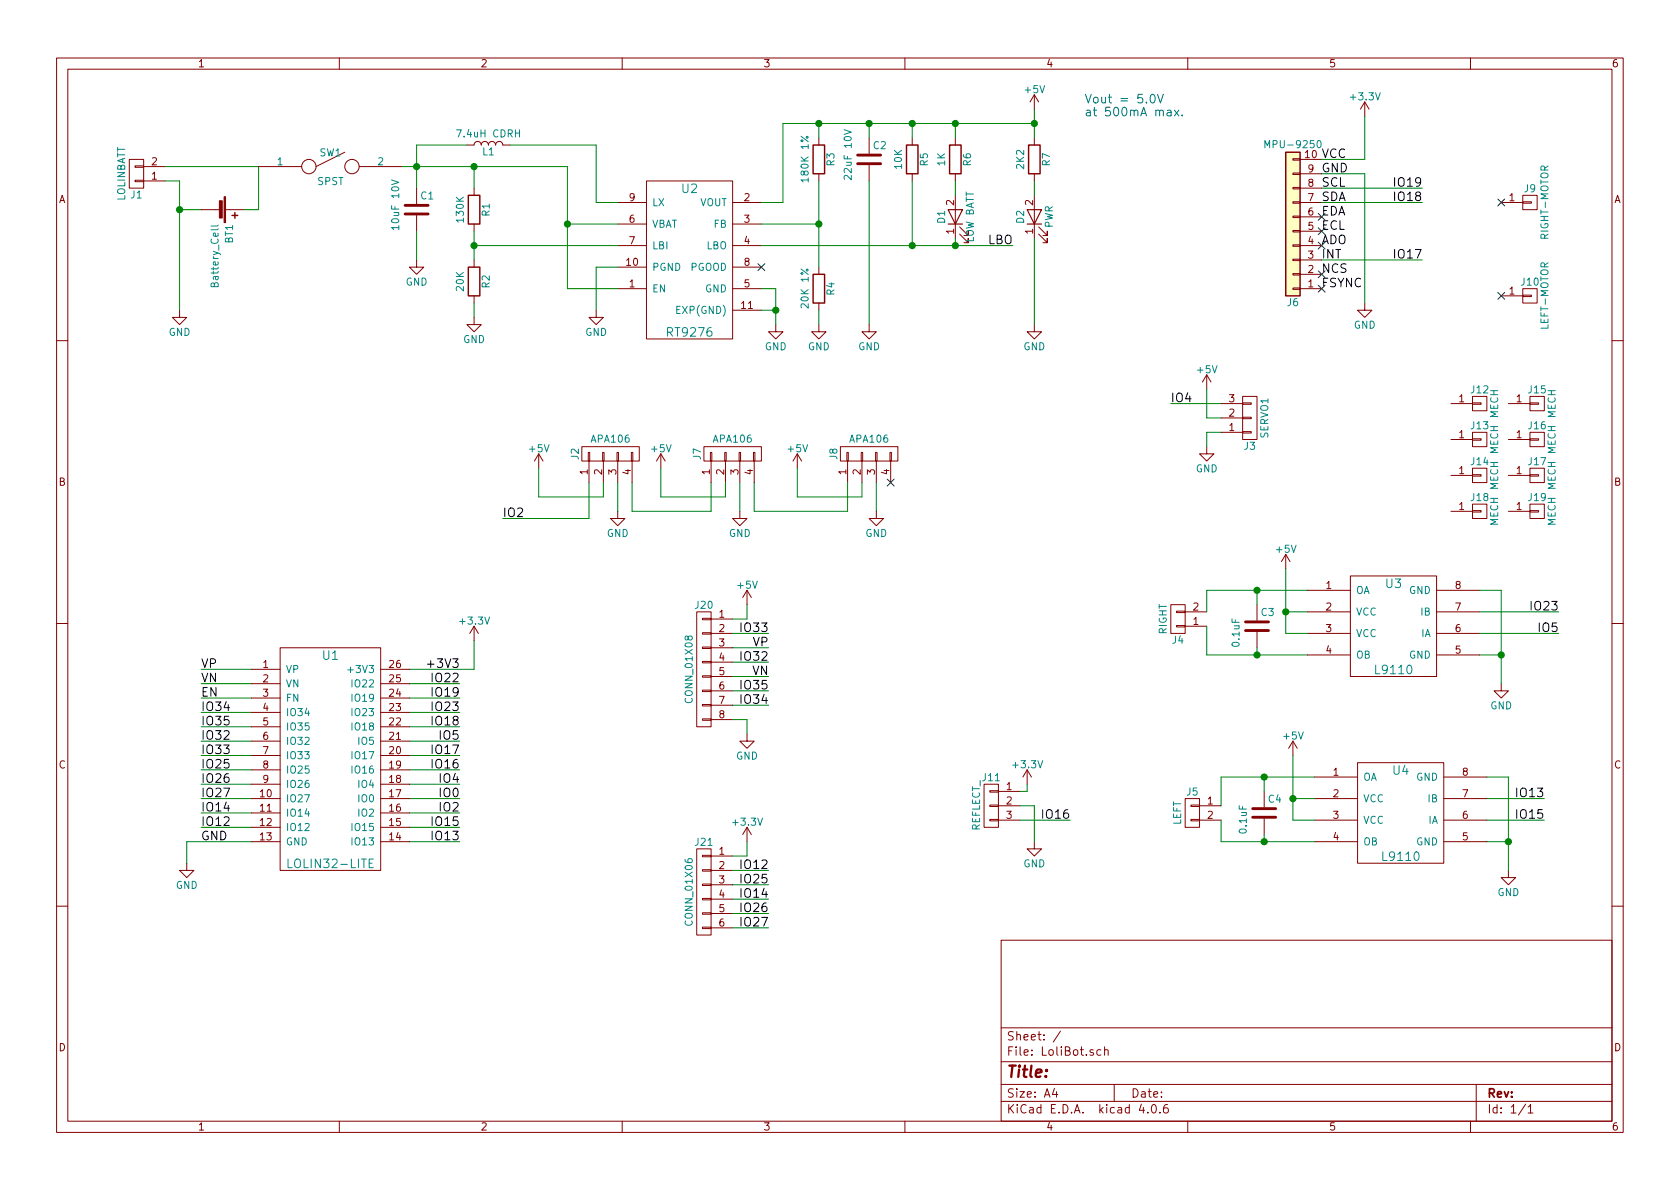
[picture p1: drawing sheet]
EESchema Schematic File Version 2
LIBS:power
LIBS:device
LIBS:transistors
LIBS:conn
LIBS:linear
LIBS:regul
LIBS:74xx
LIBS:cmos4000
LIBS:adc-dac
LIBS:memory
LIBS:xilinx
LIBS:microcontrollers
LIBS:dsp
LIBS:microchip
LIBS:analog_switches
LIBS:motorola
LIBS:texas
LIBS:intel
LIBS:audio
LIBS:interface
LIBS:digital-audio
LIBS:philips
LIBS:display
LIBS:cypress
LIBS:siliconi
LIBS:opto
LIBS:atmel
LIBS:contrib
LIBS:valves
LIBS:spst
LIBS:rt9276
LIBS:l9110
LIBS:lolin32-lite
LIBS:LoliBot-cache
EELAYER 25 0
EELAYER END
$Descr A4 11693 8268
encoding utf-8
Sheet 1 1
Title ""
Date ""
Rev ""
Comp ""
Comment1 ""
Comment2 ""
Comment3 ""
Comment4 ""
$EndDescr
$Comp
L CONN_01X02 J1
U 1 1
P 950 1200
F 0 "J1" H 950 1350 50  0000 C CNN
F 1 "LOLINBATT" V 1050 1200 50  0000 C CNN
F 2 "Pin_Headers:Pin_Header_Straight_1x02_Pitch2.54mm" H 950 1200 50  0001 C CNN
F 3 "" H 950 1200 50  0001 C CNN
	1    950  1200
	-1   0    0    1   
$EndComp
$Comp
L Battery_Cell BT1
U 1 1
P 1500 1450
F 0 "BT1" H 1600 1550 50  0000 L CNN
F 1 "Battery_Cell" H 1600 1450 50  0000 L CNN
F 2 "libs:BH-18650" V 1500 1510 50  0001 C CNN
F 3 "" V 1500 1510 50  0001 C CNN
	1    1500 1450
	0    1    1    0   
$EndComp
$Comp
L GND #PWR01
U 1 1
P 1250 2150
F 0 "#PWR01" H 1250 1900 50  0001 C CNN
F 1 "GND" H 1250 2000 50  0000 C CNN
F 2 "" H 1250 2150 50  0001 C CNN
F 3 "" H 1250 2150 50  0001 C CNN
	1    1250 2150
	1    0    0    -1  
$EndComp
Wire Wire Line
	1150 1250 1250 1250
Wire Wire Line
	1250 1250 1250 2150
Wire Wire Line
	1400 1450 1250 1450
Connection ~ 1250 1450
Wire Wire Line
	1150 1150 1800 1150
Wire Wire Line
	1800 1150 1800 1450
Wire Wire Line
	1800 1450 1700 1450
$Comp
L SPST SW1
U 1 1
P 2300 1150
F 0 "SW1" H 2300 1250 50  0000 C CNN
F 1 "SPST" H 2300 1050 50  0000 C CNN
F 2 "libs:SS12D00" H 2300 1150 50  0001 C CNN
F 3 "" H 2300 1150 50  0000 C CNN
	1    2300 1150
	1    0    0    -1  
$EndComp
$Comp
L C C1
U 1 1
P 2900 1450
F 0 "C1" H 2925 1550 50  0000 L CNN
F 1 "10uF 10V" V 2750 1300 50  0000 L CNN
F 2 "Capacitors_SMD:C_1210_HandSoldering" H 2938 1300 50  0001 C CNN
F 3 "" H 2900 1450 50  0001 C CNN
	1    2900 1450
	1    0    0    -1  
$EndComp
$Comp
L L L1
U 1 1
P 3400 1000
F 0 "L1" V 3350 1000 50  0000 C CNN
F 1 "7.4uH CDRH" V 3475 1000 50  0000 C CNN
F 2 "Choke_SMD:Choke_SMD_7.3x7.3_H3.5" H 3400 1000 50  0001 C CNN
F 3 "" H 3400 1000 50  0001 C CNN
	1    3400 1000
	0    -1   -1   0   
$EndComp
Wire Wire Line
	2800 1150 3950 1150
Wire Wire Line
	2900 1000 2900 1300
$Comp
L R R1
U 1 1
P 3300 1450
F 0 "R1" V 3380 1450 50  0000 C CNN
F 1 "130K" V 3200 1450 50  0000 C CNN
F 2 "Resistors_SMD:R_0805_HandSoldering" V 3230 1450 50  0001 C CNN
F 3 "" H 3300 1450 50  0001 C CNN
	1    3300 1450
	1    0    0    -1  
$EndComp
$Comp
L R R2
U 1 1
P 3300 1950
F 0 "R2" V 3380 1950 50  0000 C CNN
F 1 "20K" V 3200 1950 50  0000 C CNN
F 2 "Resistors_SMD:R_0805_HandSoldering" V 3230 1950 50  0001 C CNN
F 3 "" H 3300 1950 50  0001 C CNN
	1    3300 1950
	1    0    0    -1  
$EndComp
$Comp
L GND #PWR02
U 1 1
P 2900 1800
F 0 "#PWR02" H 2900 1550 50  0001 C CNN
F 1 "GND" H 2900 1650 50  0000 C CNN
F 2 "" H 2900 1800 50  0001 C CNN
F 3 "" H 2900 1800 50  0001 C CNN
	1    2900 1800
	1    0    0    -1  
$EndComp
Wire Wire Line
	2900 1800 2900 1600
Wire Wire Line
	3300 1150 3300 1300
Connection ~ 2900 1150
Wire Wire Line
	3300 1600 3300 1800
Wire Wire Line
	3300 2100 3300 2200
$Comp
L GND #PWR03
U 1 1
P 3300 2200
F 0 "#PWR03" H 3300 1950 50  0001 C CNN
F 1 "GND" H 3300 2050 50  0000 C CNN
F 2 "" H 3300 2200 50  0001 C CNN
F 3 "" H 3300 2200 50  0001 C CNN
	1    3300 2200
	1    0    0    -1  
$EndComp
Wire Wire Line
	2900 1000 3250 1000
NoConn ~ 5300 1850
$Comp
L GND #PWR04
U 1 1
P 5400 2250
F 0 "#PWR04" H 5400 2000 50  0001 C CNN
F 1 "GND" H 5400 2100 50  0000 C CNN
F 2 "" H 5400 2250 50  0001 C CNN
F 3 "" H 5400 2250 50  0001 C CNN
	1    5400 2250
	1    0    0    -1  
$EndComp
$Comp
L GND #PWR05
U 1 1
P 4150 2150
F 0 "#PWR05" H 4150 1900 50  0001 C CNN
F 1 "GND" H 4150 2000 50  0000 C CNN
F 2 "" H 4150 2150 50  0001 C CNN
F 3 "" H 4150 2150 50  0001 C CNN
	1    4150 2150
	1    0    0    -1  
$EndComp
$Comp
L RT9276 U2
U 1 1
P 4800 1800
F 0 "U2" H 4800 2300 60  0000 C CNN
F 1 "RT9276" H 4800 1300 60  0000 C CNN
F 2 "Housings_DFN_QFN:DFN-10-1EP_3x3mm_Pitch0.5mm" H 4750 1750 60  0001 C CNN
F 3 "" H 4750 1750 60  0001 C CNN
	1    4800 1800
	1    0    0    -1  
$EndComp
Wire Wire Line
	5300 2150 5400 2150
Wire Wire Line
	5400 2000 5400 2250
Wire Wire Line
	5300 2000 5400 2000
Connection ~ 5400 2150
Wire Wire Line
	3550 1000 4150 1000
Connection ~ 3300 1150
Wire Wire Line
	3300 1700 4300 1700
Connection ~ 3300 1700
Wire Wire Line
	4150 2150 4150 1850
Wire Wire Line
	4150 1850 4300 1850
Wire Wire Line
	3950 2000 4300 2000
Wire Wire Line
	3950 1150 3950 2000
Wire Wire Line
	4300 1550 3950 1550
Connection ~ 3950 1550
Wire Wire Line
	4300 1400 4150 1400
Wire Wire Line
	4150 1400 4150 1000
$Comp
L R R3
U 1 1
P 5700 1100
F 0 "R3" V 5780 1100 50  0000 C CNN
F 1 "180K 1%" V 5600 1100 50  0000 C CNN
F 2 "Resistors_SMD:R_0805_HandSoldering" V 5630 1100 50  0001 C CNN
F 3 "" H 5700 1100 50  0001 C CNN
	1    5700 1100
	1    0    0    -1  
$EndComp
$Comp
L R R4
U 1 1
P 5700 2000
F 0 "R4" V 5780 2000 50  0000 C CNN
F 1 "20K 1%" V 5600 2000 50  0000 C CNN
F 2 "Resistors_SMD:R_0805_HandSoldering" V 5630 2000 50  0001 C CNN
F 3 "" H 5700 2000 50  0001 C CNN
	1    5700 2000
	1    0    0    -1  
$EndComp
$Comp
L R R5
U 1 1
P 6350 1100
F 0 "R5" V 6430 1100 50  0000 C CNN
F 1 "10K" V 6250 1100 50  0000 C CNN
F 2 "Resistors_SMD:R_0805_HandSoldering" V 6280 1100 50  0001 C CNN
F 3 "" H 6350 1100 50  0001 C CNN
	1    6350 1100
	1    0    0    -1  
$EndComp
Wire Wire Line
	5450 1400 5300 1400
Wire Wire Line
	5450 850  5450 1400
Wire Wire Line
	5700 1250 5700 1850
Wire Wire Line
	5700 1550 5300 1550
Connection ~ 5700 1550
$Comp
L GND #PWR06
U 1 1
P 5700 2250
F 0 "#PWR06" H 5700 2000 50  0001 C CNN
F 1 "GND" H 5700 2100 50  0000 C CNN
F 2 "" H 5700 2250 50  0001 C CNN
F 3 "" H 5700 2250 50  0001 C CNN
	1    5700 2250
	1    0    0    -1  
$EndComp
Wire Wire Line
	5700 2150 5700 2250
$Comp
L C C2
U 1 1
P 6050 1100
F 0 "C2" H 6075 1200 50  0000 L CNN
F 1 "22uF 10V" V 5900 950 50  0000 L CNN
F 2 "Capacitors_SMD:C_1210_HandSoldering" H 6088 950 50  0001 C CNN
F 3 "" H 6050 1100 50  0001 C CNN
	1    6050 1100
	1    0    0    -1  
$EndComp
Wire Wire Line
	6050 1250 6050 2250
$Comp
L GND #PWR07
U 1 1
P 6050 2250
F 0 "#PWR07" H 6050 2000 50  0001 C CNN
F 1 "GND" H 6050 2100 50  0000 C CNN
F 2 "" H 6050 2250 50  0001 C CNN
F 3 "" H 6050 2250 50  0001 C CNN
	1    6050 2250
	1    0    0    -1  
$EndComp
Wire Wire Line
	5300 1700 7050 1700
Wire Wire Line
	6350 1700 6350 1250
$Comp
L R R6
U 1 1
P 6650 1100
F 0 "R6" V 6730 1100 50  0000 C CNN
F 1 "1K" V 6550 1100 50  0000 C CNN
F 2 "Resistors_SMD:R_0805_HandSoldering" V 6580 1100 50  0001 C CNN
F 3 "" H 6650 1100 50  0001 C CNN
	1    6650 1100
	1    0    0    -1  
$EndComp
$Comp
L LED D1
U 1 1
P 6650 1500
F 0 "D1" H 6650 1600 50  0000 C CNN
F 1 "LOW BATT" H 6650 1400 50  0000 C CNN
F 2 "LEDs:LED_D3.0mm" H 6650 1500 50  0001 C CNN
F 3 "" H 6650 1500 50  0001 C CNN
	1    6650 1500
	0    -1   -1   0   
$EndComp
$Comp
L GND #PWR08
U 1 1
P 7200 2250
F 0 "#PWR08" H 7200 2000 50  0001 C CNN
F 1 "GND" H 7200 2100 50  0000 C CNN
F 2 "" H 7200 2250 50  0001 C CNN
F 3 "" H 7200 2250 50  0001 C CNN
	1    7200 2250
	1    0    0    -1  
$EndComp
$Comp
L LED D2
U 1 1
P 7200 1500
F 0 "D2" H 7200 1600 50  0000 C CNN
F 1 "PWR" H 7200 1400 50  0000 C CNN
F 2 "LEDs:LED_D3.0mm" H 7200 1500 50  0001 C CNN
F 3 "" H 7200 1500 50  0001 C CNN
	1    7200 1500
	0    -1   -1   0   
$EndComp
Wire Wire Line
	5450 850  7200 850 
Wire Wire Line
	5700 850  5700 950 
Wire Wire Line
	6050 850  6050 950 
Connection ~ 5700 850 
Wire Wire Line
	6350 850  6350 950 
Connection ~ 6050 850 
Wire Wire Line
	6650 850  6650 950 
Connection ~ 6350 850 
Wire Wire Line
	6650 1250 6650 1350
Wire Wire Line
	6650 1700 6650 1650
Connection ~ 6350 1700
Connection ~ 6650 1700
Text Label 7050 1700 2    60   ~ 0
LBO
$Comp
L R R7
U 1 1
P 7200 1100
F 0 "R7" V 7280 1100 50  0000 C CNN
F 1 "2K2" V 7100 1100 50  0000 C CNN
F 2 "Resistors_SMD:R_0805_HandSoldering" V 7130 1100 50  0001 C CNN
F 3 "" H 7200 1100 50  0001 C CNN
	1    7200 1100
	1    0    0    -1  
$EndComp
Wire Wire Line
	7200 750  7200 950 
Connection ~ 6650 850 
Wire Wire Line
	7200 1250 7200 1350
Wire Wire Line
	7200 1650 7200 2250
$Comp
L +5V #PWR09
U 1 1
P 7200 750
F 0 "#PWR09" H 7200 600 50  0001 C CNN
F 1 "+5V" H 7200 890 50  0000 C CNN
F 2 "" H 7200 750 50  0001 C CNN
F 3 "" H 7200 750 50  0001 C CNN
	1    7200 750 
	1    0    0    -1  
$EndComp
Connection ~ 7200 850 
Text Notes 7550 800  0    60   ~ 0
Vout = 5.0V\nat 500mA max.
$Comp
L CONN_01X04 J2
U 1 1
P 4250 3150
F 0 "J2" H 4250 3400 50  0000 C CNN
F 1 "APA106" V 4350 3150 50  0000 C CNN
F 2 "libs:LED_8MM_APA-106" H 4250 3150 50  0001 C CNN
F 3 "" H 4250 3150 50  0001 C CNN
	1    4250 3150
	0    -1   -1   0   
$EndComp
$Comp
L +5V #PWR010
U 1 1
P 3750 3250
F 0 "#PWR010" H 3750 3100 50  0001 C CNN
F 1 "+5V" H 3750 3390 50  0000 C CNN
F 2 "" H 3750 3250 50  0001 C CNN
F 3 "" H 3750 3250 50  0001 C CNN
	1    3750 3250
	1    0    0    -1  
$EndComp
$Comp
L GND #PWR011
U 1 1
P 4300 3550
F 0 "#PWR011" H 4300 3300 50  0001 C CNN
F 1 "GND" H 4300 3400 50  0000 C CNN
F 2 "" H 4300 3550 50  0001 C CNN
F 3 "" H 4300 3550 50  0001 C CNN
	1    4300 3550
	1    0    0    -1  
$EndComp
Wire Wire Line
	4300 3350 4300 3550
$Comp
L L9110 U3
U 1 1
P 9700 4300
F 0 "U3" H 9700 4550 60  0000 C CNN
F 1 "L9110" H 9700 3950 60  0000 C CNN
F 2 "Housings_SOIC:SOIC-8_3.9x4.9mm_Pitch1.27mm" H 9700 4300 60  0001 C CNN
F 3 "" H 9700 4300 60  0000 C CNN
	1    9700 4300
	1    0    0    -1  
$EndComp
$Comp
L CONN_01X02 J4
U 1 1
P 8200 4300
F 0 "J4" H 8200 4450 50  0000 C CNN
F 1 "RIGHT" V 8300 4300 50  0000 C CNN
F 2 "Pin_Headers:Pin_Header_Straight_1x02_Pitch2.00mm" H 8200 4300 50  0001 C CNN
F 3 "" H 8200 4300 50  0001 C CNN
	1    8200 4300
	-1   0    0    1   
$EndComp
$Comp
L GND #PWR012
U 1 1
P 10450 4750
F 0 "#PWR012" H 10450 4500 50  0001 C CNN
F 1 "GND" H 10450 4600 50  0000 C CNN
F 2 "" H 10450 4750 50  0001 C CNN
F 3 "" H 10450 4750 50  0001 C CNN
	1    10450 4750
	1    0    0    -1  
$EndComp
Wire Wire Line
	10300 4100 10450 4100
Wire Wire Line
	10450 4100 10450 4750
Wire Wire Line
	10300 4550 10450 4550
Connection ~ 10450 4550
Wire Wire Line
	10300 4400 10850 4400
Wire Wire Line
	10300 4250 10850 4250
$Comp
L +5V #PWR013
U 1 1
P 8950 3950
F 0 "#PWR013" H 8950 3800 50  0001 C CNN
F 1 "+5V" H 8950 4090 50  0000 C CNN
F 2 "" H 8950 3950 50  0001 C CNN
F 3 "" H 8950 3950 50  0001 C CNN
	1    8950 3950
	1    0    0    -1  
$EndComp
Wire Wire Line
	8950 3950 8950 4400
Wire Wire Line
	8950 4400 9100 4400
Wire Wire Line
	9100 4250 8950 4250
Connection ~ 8950 4250
Text Label 10850 4400 2    60   ~ 0
IO5
Text Label 10850 4250 2    60   ~ 0
IO23
$Comp
L L9110 U4
U 1 1
P 9750 5600
F 0 "U4" H 9750 5850 60  0000 C CNN
F 1 "L9110" H 9750 5250 60  0000 C CNN
F 2 "Housings_SOIC:SOIC-8_3.9x4.9mm_Pitch1.27mm" H 9750 5600 60  0001 C CNN
F 3 "" H 9750 5600 60  0000 C CNN
	1    9750 5600
	1    0    0    -1  
$EndComp
$Comp
L CONN_01X02 J5
U 1 1
P 8300 5650
F 0 "J5" H 8300 5800 50  0000 C CNN
F 1 "LEFT" V 8400 5650 50  0000 C CNN
F 2 "Pin_Headers:Pin_Header_Straight_1x02_Pitch2.00mm" H 8300 5650 50  0001 C CNN
F 3 "" H 8300 5650 50  0001 C CNN
	1    8300 5650
	-1   0    0    -1  
$EndComp
$Comp
L GND #PWR014
U 1 1
P 10500 6050
F 0 "#PWR014" H 10500 5800 50  0001 C CNN
F 1 "GND" H 10500 5900 50  0000 C CNN
F 2 "" H 10500 6050 50  0001 C CNN
F 3 "" H 10500 6050 50  0001 C CNN
	1    10500 6050
	1    0    0    -1  
$EndComp
Wire Wire Line
	10350 5400 10500 5400
Wire Wire Line
	10500 5400 10500 6050
Wire Wire Line
	10350 5850 10500 5850
Connection ~ 10500 5850
Wire Wire Line
	10350 5700 10750 5700
Wire Wire Line
	10350 5550 10750 5550
$Comp
L +5V #PWR015
U 1 1
P 9000 5250
F 0 "#PWR015" H 9000 5100 50  0001 C CNN
F 1 "+5V" H 9000 5390 50  0000 C CNN
F 2 "" H 9000 5250 50  0001 C CNN
F 3 "" H 9000 5250 50  0001 C CNN
	1    9000 5250
	1    0    0    -1  
$EndComp
Wire Wire Line
	9000 5250 9000 5700
Wire Wire Line
	9000 5700 9150 5700
Wire Wire Line
	9150 5550 9000 5550
Connection ~ 9000 5550
$Comp
L CONN_01X03 J3
U 1 1
P 8700 2900
F 0 "J3" H 8700 3100 50  0000 C CNN
F 1 "SERVO1" V 8800 2900 50  0000 C CNN
F 2 "Pin_Headers:Pin_Header_Angled_1x03_Pitch2.54mm" H 8700 2900 50  0001 C CNN
F 3 "" H 8700 2900 50  0001 C CNN
	1    8700 2900
	1    0    0    1   
$EndComp
$Comp
L +5V #PWR016
U 1 1
P 8400 2700
F 0 "#PWR016" H 8400 2550 50  0001 C CNN
F 1 "+5V" H 8400 2840 50  0000 C CNN
F 2 "" H 8400 2700 50  0001 C CNN
F 3 "" H 8400 2700 50  0001 C CNN
	1    8400 2700
	1    0    0    -1  
$EndComp
$Comp
L GND #PWR017
U 1 1
P 8400 3100
F 0 "#PWR017" H 8400 2850 50  0001 C CNN
F 1 "GND" H 8400 2950 50  0000 C CNN
F 2 "" H 8400 3100 50  0001 C CNN
F 3 "" H 8400 3100 50  0001 C CNN
	1    8400 3100
	1    0    0    -1  
$EndComp
Wire Wire Line
	8400 2700 8400 2900
Wire Wire Line
	8400 2900 8500 2900
Wire Wire Line
	8400 3100 8400 3000
Wire Wire Line
	8400 3000 8500 3000
Wire Wire Line
	8500 2800 8150 2800
Wire Wire Line
	1750 4650 1400 4650
Text Label 1400 4650 0    60   ~ 0
VP
Wire Wire Line
	1750 4750 1400 4750
Text Label 1400 4750 0    60   ~ 0
VN
Wire Wire Line
	1750 4850 1400 4850
Text Label 1400 4850 0    60   ~ 0
EN
Wire Wire Line
	1750 4950 1400 4950
Text Label 1400 4950 0    60   ~ 0
IO34
Wire Wire Line
	1750 5050 1400 5050
Text Label 1400 5050 0    60   ~ 0
IO35
Wire Wire Line
	1750 5150 1400 5150
Text Label 1400 5150 0    60   ~ 0
IO32
Wire Wire Line
	1750 5250 1400 5250
Text Label 1400 5250 0    60   ~ 0
IO33
Wire Wire Line
	1750 5350 1400 5350
Text Label 1400 5350 0    60   ~ 0
IO25
Wire Wire Line
	1750 5450 1400 5450
Text Label 1400 5450 0    60   ~ 0
IO26
Wire Wire Line
	1750 5550 1400 5550
Text Label 1400 5550 0    60   ~ 0
IO27
Wire Wire Line
	1750 5650 1400 5650
Text Label 1400 5650 0    60   ~ 0
IO14
Wire Wire Line
	1750 5750 1400 5750
Text Label 1400 5750 0    60   ~ 0
IO12
Wire Wire Line
	1300 5850 1750 5850
Text Label 1400 5850 0    60   ~ 0
GND
Wire Wire Line
	2850 4650 3300 4650
Text Label 3200 4650 2    60   ~ 0
+3V3
Wire Wire Line
	2850 4750 3200 4750
Text Label 3200 4750 2    60   ~ 0
IO22
Wire Wire Line
	2850 4850 3200 4850
Text Label 3200 4850 2    60   ~ 0
IO19
Wire Wire Line
	2850 4950 3200 4950
Text Label 3200 4950 2    60   ~ 0
IO23
Wire Wire Line
	2850 5050 3200 5050
Text Label 3200 5050 2    60   ~ 0
IO18
Wire Wire Line
	2850 5150 3200 5150
Text Label 3200 5150 2    60   ~ 0
IO5
Wire Wire Line
	2850 5250 3200 5250
Text Label 3200 5250 2    60   ~ 0
IO17
Wire Wire Line
	2850 5350 3200 5350
Text Label 3200 5350 2    60   ~ 0
IO16
Wire Wire Line
	2850 5450 3200 5450
Text Label 3200 5450 2    60   ~ 0
IO4
Wire Wire Line
	2850 5550 3200 5550
Text Label 3200 5550 2    60   ~ 0
IO0
Wire Wire Line
	2850 5650 3200 5650
Text Label 3200 5650 2    60   ~ 0
IO2
Wire Wire Line
	2850 5750 3200 5750
Text Label 3200 5750 2    60   ~ 0
IO15
Wire Wire Line
	2850 5850 3200 5850
Text Label 3200 5850 2    60   ~ 0
IO13
$Comp
L +3.3V #PWR018
U 1 1
P 3300 4450
F 0 "#PWR018" H 3300 4300 50  0001 C CNN
F 1 "+3.3V" H 3300 4590 50  0000 C CNN
F 2 "" H 3300 4450 50  0001 C CNN
F 3 "" H 3300 4450 50  0001 C CNN
	1    3300 4450
	1    0    0    -1  
$EndComp
$Comp
L GND #PWR019
U 1 1
P 1300 6000
F 0 "#PWR019" H 1300 5750 50  0001 C CNN
F 1 "GND" H 1300 5850 50  0000 C CNN
F 2 "" H 1300 6000 50  0001 C CNN
F 3 "" H 1300 6000 50  0001 C CNN
	1    1300 6000
	1    0    0    -1  
$EndComp
Wire Wire Line
	1300 5850 1300 6000
Wire Wire Line
	3300 4650 3300 4450
$Comp
L LOLIN32-LITE U1
U 1 1
P 2300 5250
F 0 "U1" H 2300 5950 60  0000 C CNN
F 1 "LOLIN32-LITE" H 2300 4500 60  0000 C CNN
F 2 "libs:lolin32-lite" H 2400 5500 60  0001 C CNN
F 3 "" H 2400 5500 60  0001 C CNN
	1    2300 5250
	1    0    0    -1  
$EndComp
$Comp
L Conn_01x10 J6
U 1 1
P 9000 1600
F 0 "J6" H 9000 2100 50  0000 C CNN
F 1 "MPU-9250" H 9000 1000 50  0000 C CNN
F 2 "Pin_Headers:Pin_Header_Straight_1x10_Pitch2.54mm" H 9000 1600 50  0001 C CNN
F 3 "" H 9000 1600 50  0001 C CNN
	1    9000 1600
	-1   0    0    1   
$EndComp
Text Label 9200 1100 0    60   ~ 0
VCC
Text Label 9200 1200 0    60   ~ 0
GND
Text Label 9200 1300 0    60   ~ 0
SCL
Text Label 9200 1400 0    60   ~ 0
SDA
Text Label 9200 1500 0    60   ~ 0
EDA
Text Label 9200 1600 0    60   ~ 0
ECL
Text Label 9200 1700 0    60   ~ 0
ADO
Text Label 9200 1800 0    60   ~ 0
INT
Text Label 9200 1900 0    60   ~ 0
NCS
Text Label 9200 2000 0    60   ~ 0
FSYNC
$Comp
L +3.3V #PWR020
U 1 1
P 9500 800
F 0 "#PWR020" H 9500 650 50  0001 C CNN
F 1 "+3.3V" H 9500 940 50  0000 C CNN
F 2 "" H 9500 800 50  0001 C CNN
F 3 "" H 9500 800 50  0001 C CNN
	1    9500 800 
	1    0    0    -1  
$EndComp
Wire Wire Line
	9200 1100 9500 1100
Wire Wire Line
	9500 1100 9500 800 
$Comp
L GND #PWR021
U 1 1
P 9500 2100
F 0 "#PWR021" H 9500 1850 50  0001 C CNN
F 1 "GND" H 9500 1950 50  0000 C CNN
F 2 "" H 9500 2100 50  0001 C CNN
F 3 "" H 9500 2100 50  0001 C CNN
	1    9500 2100
	1    0    0    -1  
$EndComp
Wire Wire Line
	9200 1200 9500 1200
Wire Wire Line
	9500 1200 9500 2100
Wire Wire Line
	9200 1300 9900 1300
Wire Wire Line
	9200 1400 9900 1400
Text Label 9900 1300 2    60   ~ 0
IO19
Text Label 9900 1400 2    60   ~ 0
IO18
Wire Wire Line
	9200 1800 9900 1800
NoConn ~ 9200 2000
NoConn ~ 9200 1900
NoConn ~ 9200 1700
NoConn ~ 9200 1600
NoConn ~ 9200 1500
$Comp
L CONN_01X04 J7
U 1 1
P 5100 3150
F 0 "J7" H 5100 3400 50  0000 C CNN
F 1 "APA106" V 5200 3150 50  0000 C CNN
F 2 "libs:LED_8MM_APA-106" H 5100 3150 50  0001 C CNN
F 3 "" H 5100 3150 50  0001 C CNN
	1    5100 3150
	0    -1   -1   0   
$EndComp
Wire Wire Line
	4400 3350 4400 3550
Wire Wire Line
	4400 3550 4950 3550
Wire Wire Line
	4950 3550 4950 3350
Wire Wire Line
	4100 3600 4100 3350
Wire Wire Line
	3500 3600 4100 3600
$Comp
L +5V #PWR022
U 1 1
P 4600 3250
F 0 "#PWR022" H 4600 3100 50  0001 C CNN
F 1 "+5V" H 4600 3390 50  0000 C CNN
F 2 "" H 4600 3250 50  0001 C CNN
F 3 "" H 4600 3250 50  0001 C CNN
	1    4600 3250
	1    0    0    -1  
$EndComp
Wire Wire Line
	5050 3350 5050 3450
Wire Wire Line
	5050 3450 4600 3450
Wire Wire Line
	4600 3450 4600 3250
Wire Wire Line
	4200 3350 4200 3450
Wire Wire Line
	4200 3450 3750 3450
Wire Wire Line
	3750 3450 3750 3250
Wire Wire Line
	5150 3350 5150 3550
$Comp
L GND #PWR023
U 1 1
P 5150 3550
F 0 "#PWR023" H 5150 3300 50  0001 C CNN
F 1 "GND" H 5150 3400 50  0000 C CNN
F 2 "" H 5150 3550 50  0001 C CNN
F 3 "" H 5150 3550 50  0001 C CNN
	1    5150 3550
	1    0    0    -1  
$EndComp
$Comp
L CONN_01X04 J8
U 1 1
P 6050 3150
F 0 "J8" H 6050 3400 50  0000 C CNN
F 1 "APA106" V 6150 3150 50  0000 C CNN
F 2 "libs:LED_8MM_APA-106" H 6050 3150 50  0001 C CNN
F 3 "" H 6050 3150 50  0001 C CNN
	1    6050 3150
	0    -1   -1   0   
$EndComp
Wire Wire Line
	5250 3550 5900 3550
Wire Wire Line
	5900 3550 5900 3350
$Comp
L +5V #PWR024
U 1 1
P 5550 3250
F 0 "#PWR024" H 5550 3100 50  0001 C CNN
F 1 "+5V" H 5550 3390 50  0000 C CNN
F 2 "" H 5550 3250 50  0001 C CNN
F 3 "" H 5550 3250 50  0001 C CNN
	1    5550 3250
	1    0    0    -1  
$EndComp
Wire Wire Line
	6000 3350 6000 3450
Wire Wire Line
	6000 3450 5550 3450
Wire Wire Line
	5550 3450 5550 3250
Wire Wire Line
	6100 3350 6100 3550
$Comp
L GND #PWR025
U 1 1
P 6100 3550
F 0 "#PWR025" H 6100 3300 50  0001 C CNN
F 1 "GND" H 6100 3400 50  0000 C CNN
F 2 "" H 6100 3550 50  0001 C CNN
F 3 "" H 6100 3550 50  0001 C CNN
	1    6100 3550
	1    0    0    -1  
$EndComp
NoConn ~ 6200 3350
Wire Wire Line
	5250 3350 5250 3550
$Comp
L CONN_01X01 J9
U 1 1
P 10650 1400
F 0 "J9" H 10650 1500 50  0000 C CNN
F 1 "RIGHT-MOTOR" V 10750 1400 50  0000 C CNN
F 2 "libs:DC-Motor" H 10650 1400 50  0001 C CNN
F 3 "" H 10650 1400 50  0001 C CNN
	1    10650 1400
	1    0    0    -1  
$EndComp
$Comp
L CONN_01X01 J10
U 1 1
P 10650 2050
F 0 "J10" H 10650 2150 50  0000 C CNN
F 1 "LEFT-MOTOR" V 10750 2050 50  0000 C CNN
F 2 "libs:DC-Motor" H 10650 2050 50  0001 C CNN
F 3 "" H 10650 2050 50  0001 C CNN
	1    10650 2050
	1    0    0    -1  
$EndComp
NoConn ~ 10450 2050
NoConn ~ 10450 1400
$Comp
L CONN_01X01 J15
U 1 1
P 10700 2800
F 0 "J15" H 10700 2900 50  0000 C CNN
F 1 "MECH" V 10800 2800 50  0000 C CNN
F 2 "Mounting_Holes:MountingHole_3.2mm_M3_Pad" H 10700 2800 50  0001 C CNN
F 3 "" H 10700 2800 50  0001 C CNN
	1    10700 2800
	1    0    0    -1  
$EndComp
$Comp
L CONN_01X01 J16
U 1 1
P 10700 3050
F 0 "J16" H 10700 3150 50  0000 C CNN
F 1 "MECH" V 10800 3050 50  0000 C CNN
F 2 "Mounting_Holes:MountingHole_3.2mm_M3_Pad" H 10700 3050 50  0001 C CNN
F 3 "" H 10700 3050 50  0001 C CNN
	1    10700 3050
	1    0    0    -1  
$EndComp
$Comp
L CONN_01X01 J12
U 1 1
P 10300 2800
F 0 "J12" H 10300 2900 50  0000 C CNN
F 1 "MECH" V 10400 2800 50  0000 C CNN
F 2 "Mounting_Holes:MountingHole_3.2mm_M3_Pad" H 10300 2800 50  0001 C CNN
F 3 "" H 10300 2800 50  0001 C CNN
	1    10300 2800
	1    0    0    -1  
$EndComp
$Comp
L CONN_01X01 J13
U 1 1
P 10300 3050
F 0 "J13" H 10300 3150 50  0000 C CNN
F 1 "MECH" V 10400 3050 50  0000 C CNN
F 2 "Mounting_Holes:MountingHole_3.2mm_M3_Pad" H 10300 3050 50  0001 C CNN
F 3 "" H 10300 3050 50  0001 C CNN
	1    10300 3050
	1    0    0    -1  
$EndComp
$Comp
L CONN_01X01 J17
U 1 1
P 10700 3300
F 0 "J17" H 10700 3400 50  0000 C CNN
F 1 "MECH" V 10800 3300 50  0000 C CNN
F 2 "Mounting_Holes:MountingHole_3.2mm_M3_Pad" H 10700 3300 50  0001 C CNN
F 3 "" H 10700 3300 50  0001 C CNN
	1    10700 3300
	1    0    0    -1  
$EndComp
$Comp
L CONN_01X01 J14
U 1 1
P 10300 3300
F 0 "J14" H 10300 3400 50  0000 C CNN
F 1 "MECH" V 10400 3300 50  0000 C CNN
F 2 "Mounting_Holes:MountingHole_3.2mm_M3_Pad" H 10300 3300 50  0001 C CNN
F 3 "" H 10300 3300 50  0001 C CNN
	1    10300 3300
	1    0    0    -1  
$EndComp
$Comp
L CONN_01X03 J11
U 1 1
P 6900 5600
F 0 "J11" H 6900 5800 50  0000 C CNN
F 1 "REFLECT_" V 7000 5600 50  0000 C CNN
F 2 "Pin_Headers:Pin_Header_Straight_1x03_Pitch2.54mm" H 6900 5600 50  0001 C CNN
F 3 "" H 6900 5600 50  0001 C CNN
	1    6900 5600
	-1   0    0    -1  
$EndComp
$Comp
L +3.3V #PWR026
U 1 1
P 7150 5450
F 0 "#PWR026" H 7150 5300 50  0001 C CNN
F 1 "+3.3V" H 7150 5590 50  0000 C CNN
F 2 "" H 7150 5450 50  0001 C CNN
F 3 "" H 7150 5450 50  0001 C CNN
	1    7150 5450
	1    0    0    -1  
$EndComp
$Comp
L GND #PWR027
U 1 1
P 7200 5850
F 0 "#PWR027" H 7200 5600 50  0001 C CNN
F 1 "GND" H 7200 5700 50  0000 C CNN
F 2 "" H 7200 5850 50  0001 C CNN
F 3 "" H 7200 5850 50  0001 C CNN
	1    7200 5850
	1    0    0    -1  
$EndComp
Wire Wire Line
	7100 5500 7150 5500
Wire Wire Line
	7150 5500 7150 5450
Wire Wire Line
	7100 5600 7200 5600
Wire Wire Line
	7200 5600 7200 5850
Wire Wire Line
	7100 5700 7450 5700
$Comp
L CONN_01X01 J19
U 1 1
P 10700 3550
F 0 "J19" H 10700 3650 50  0000 C CNN
F 1 "MECH" V 10800 3550 50  0000 C CNN
F 2 "Mounting_Holes:MountingHole_3.2mm_M3_Pad" H 10700 3550 50  0001 C CNN
F 3 "" H 10700 3550 50  0001 C CNN
	1    10700 3550
	1    0    0    -1  
$EndComp
$Comp
L CONN_01X01 J18
U 1 1
P 10300 3550
F 0 "J18" H 10300 3650 50  0000 C CNN
F 1 "MECH" V 10400 3550 50  0000 C CNN
F 2 "Mounting_Holes:MountingHole_3.2mm_M3_Pad" H 10300 3550 50  0001 C CNN
F 3 "" H 10300 3550 50  0001 C CNN
	1    10300 3550
	1    0    0    -1  
$EndComp
Wire Wire Line
	8400 4550 9100 4550
Wire Wire Line
	8400 4100 9100 4100
Wire Wire Line
	8500 5850 9150 5850
Wire Wire Line
	8500 5400 9150 5400
Text Label 10750 5550 2    60   ~ 0
IO13
Text Label 9900 1800 2    60   ~ 0
IO17
Text Label 7450 5700 2    60   ~ 0
IO16
Text Label 8150 2800 0    60   ~ 0
IO4
Text Label 3500 3600 0    60   ~ 0
IO2
Text Label 10750 5700 2    60   ~ 0
IO15
$Comp
L C C3
U 1 1
P 8750 4350
F 0 "C3" H 8775 4450 50  0000 L CNN
F 1 "0.1uF" V 8600 4200 50  0000 L CNN
F 2 "Capacitors_SMD:C_0805_HandSoldering" H 8788 4200 50  0001 C CNN
F 3 "" H 8750 4350 50  0001 C CNN
	1    8750 4350
	1    0    0    -1  
$EndComp
$Comp
L C C4
U 1 1
P 8800 5650
F 0 "C4" H 8825 5750 50  0000 L CNN
F 1 "0.1uF" V 8650 5500 50  0000 L CNN
F 2 "Capacitors_SMD:C_0805_HandSoldering" H 8838 5500 50  0001 C CNN
F 3 "" H 8800 5650 50  0001 C CNN
	1    8800 5650
	1    0    0    -1  
$EndComp
Wire Wire Line
	8800 5400 8800 5500
Wire Wire Line
	8800 5850 8800 5800
Wire Wire Line
	8500 5850 8500 5700
Connection ~ 8800 5850
Wire Wire Line
	8500 5400 8500 5600
Connection ~ 8800 5400
Wire Wire Line
	8750 4500 8750 4550
Wire Wire Line
	8750 4100 8750 4200
Wire Wire Line
	8400 4250 8400 4100
Connection ~ 8750 4100
Wire Wire Line
	8400 4350 8400 4550
Connection ~ 8750 4550
$Comp
L CONN_01X08 J20
U 1 1
P 4900 4650
F 0 "J20" H 4900 5100 50  0000 C CNN
F 1 "CONN_01X08" V 5000 4650 50  0000 C CNN
F 2 "Pin_Headers:Pin_Header_Straight_2x04_Pitch2.54mm" H 4900 4650 50  0001 C CNN
F 3 "" H 4900 4650 50  0001 C CNN
	1    4900 4650
	-1   0    0    -1  
$EndComp
$Comp
L +3.3V #PWR028
U 1 1
P 5200 5850
F 0 "#PWR028" H 5200 5700 50  0001 C CNN
F 1 "+3.3V" H 5200 5990 50  0000 C CNN
F 2 "" H 5200 5850 50  0001 C CNN
F 3 "" H 5200 5850 50  0001 C CNN
	1    5200 5850
	1    0    0    -1  
$EndComp
Wire Wire Line
	5100 4300 5200 4300
Wire Wire Line
	5200 4300 5200 4200
Text Label 5350 4500 2    60   ~ 0
VP
Text Label 5350 4700 2    60   ~ 0
VN
Text Label 5350 4900 2    60   ~ 0
IO34
Text Label 5350 4800 2    60   ~ 0
IO35
Text Label 5350 4600 2    60   ~ 0
IO32
Text Label 5350 4400 2    60   ~ 0
IO33
$Comp
L GND #PWR029
U 1 1
P 5200 5100
F 0 "#PWR029" H 5200 4850 50  0001 C CNN
F 1 "GND" H 5200 4950 50  0000 C CNN
F 2 "" H 5200 5100 50  0001 C CNN
F 3 "" H 5200 5100 50  0001 C CNN
	1    5200 5100
	1    0    0    -1  
$EndComp
Wire Wire Line
	5100 5000 5200 5000
Wire Wire Line
	5200 5000 5200 5100
Wire Wire Line
	5100 4400 5350 4400
Wire Wire Line
	5100 4500 5350 4500
Wire Wire Line
	5350 4600 5100 4600
Wire Wire Line
	5100 4700 5350 4700
Wire Wire Line
	5350 4800 5100 4800
Wire Wire Line
	5350 4900 5100 4900
$Comp
L +5V #PWR030
U 1 1
P 5200 4200
F 0 "#PWR030" H 5200 4050 50  0001 C CNN
F 1 "+5V" H 5200 4340 50  0000 C CNN
F 2 "" H 5200 4200 50  0001 C CNN
F 3 "" H 5200 4200 50  0001 C CNN
	1    5200 4200
	1    0    0    -1  
$EndComp
Text Label 5350 6150 2    60   ~ 0
IO25
Text Label 5350 6350 2    60   ~ 0
IO26
Text Label 5350 6450 2    60   ~ 0
IO27
Text Label 5350 6250 2    60   ~ 0
IO14
Text Label 5350 6050 2    60   ~ 0
IO12
$Comp
L CONN_01X06 J21
U 1 1
P 4900 6200
F 0 "J21" H 4900 6550 50  0000 C CNN
F 1 "CONN_01X06" V 5000 6200 50  0000 C CNN
F 2 "Pin_Headers:Pin_Header_Straight_2x03_Pitch2.54mm" H 4900 6200 50  0001 C CNN
F 3 "" H 4900 6200 50  0001 C CNN
	1    4900 6200
	-1   0    0    -1  
$EndComp
Wire Wire Line
	5100 5950 5200 5950
Wire Wire Line
	5200 5950 5200 5850
Wire Wire Line
	5100 6050 5350 6050
Wire Wire Line
	5350 6150 5100 6150
Wire Wire Line
	5100 6250 5350 6250
Wire Wire Line
	5350 6350 5100 6350
Wire Wire Line
	5100 6450 5350 6450
$EndSCHEMATC
